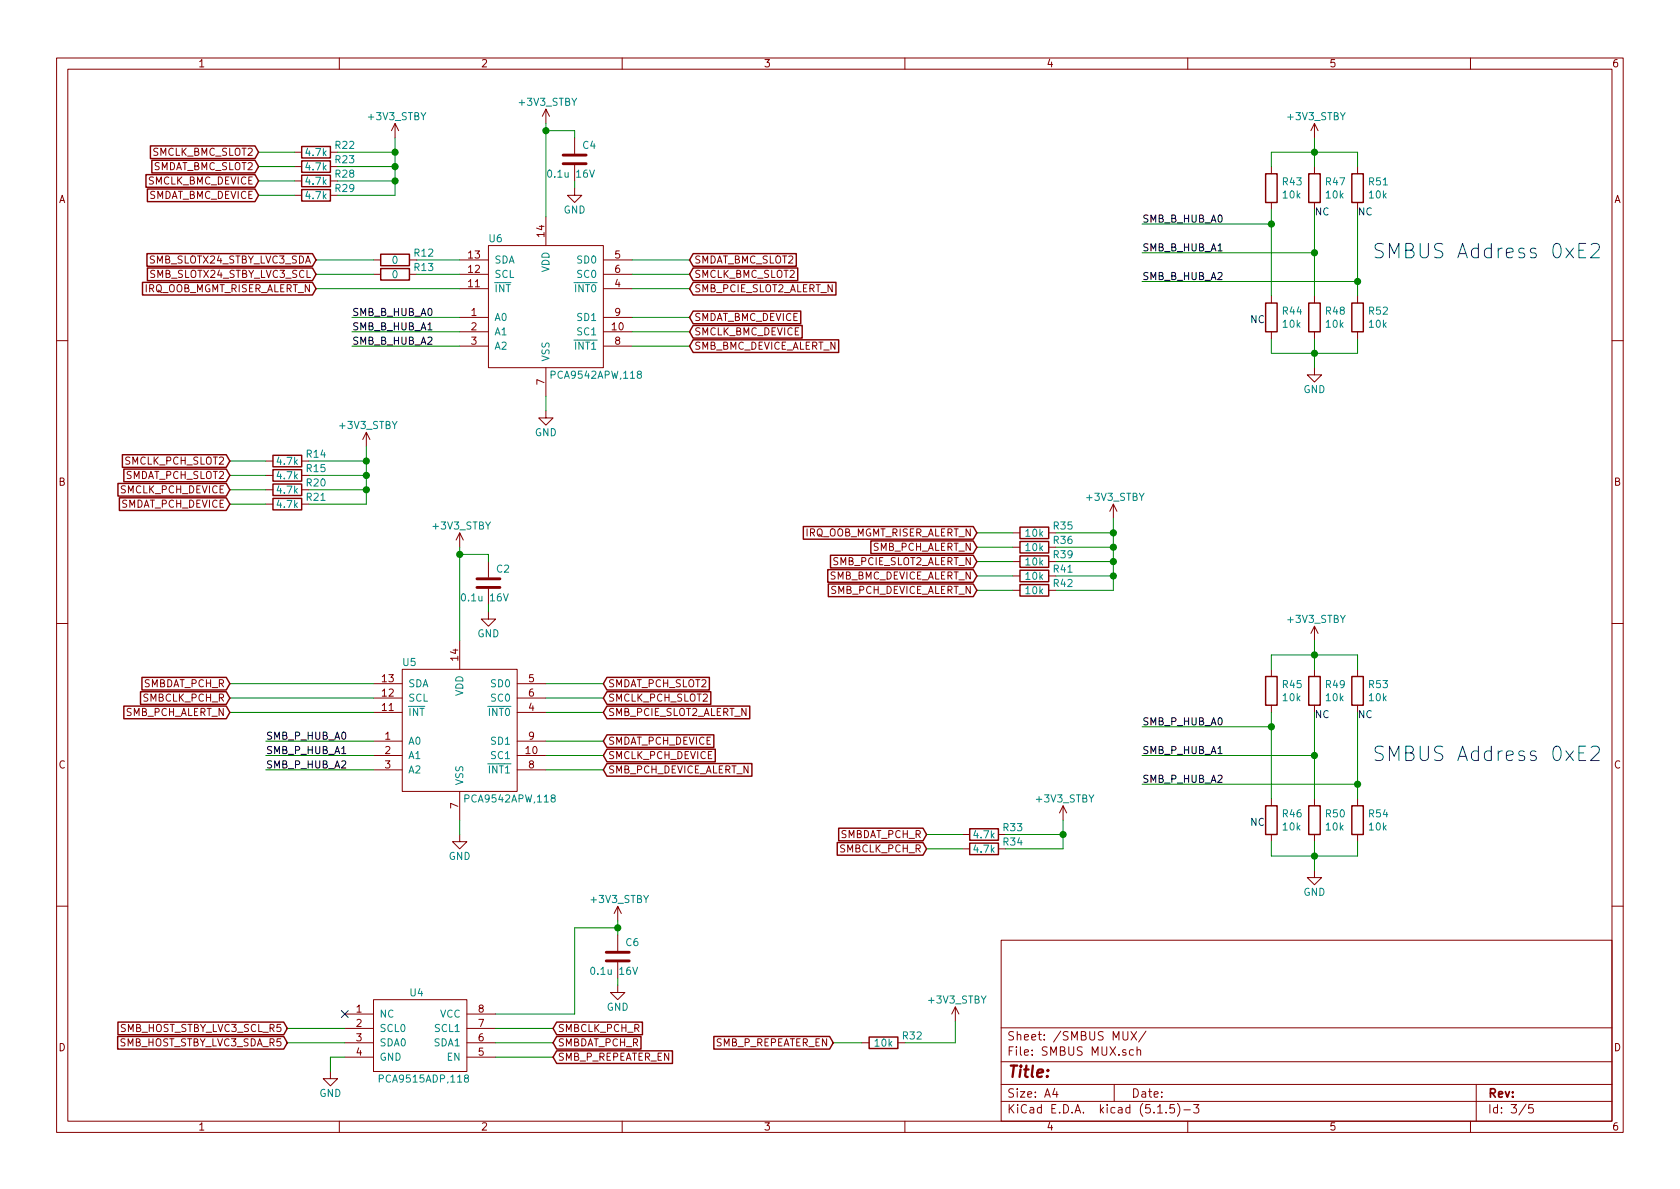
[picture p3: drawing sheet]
EESchema Schematic File Version 4
EELAYER 30 0
EELAYER END
$Descr A4 11693 8268
encoding utf-8
Sheet 3 5
Title ""
Date ""
Rev ""
Comp ""
Comment1 ""
Comment2 ""
Comment3 ""
Comment4 ""
$EndDescr
Text GLabel 6800 3700 0    50   Input ~ 0
IRQ_OOB_MGMT_RISER_ALERT_N
$Comp
L Device:R R35
U 1 1
P 7200 3700
F 0 "R35" V 7150 3900 50  0000 C CNN
F 1 "10k" V 7200 3700 50  0000 C CNN
F 2 "Resistors_SMD:R_0201" V 7130 3700 50  0001 C CNN
F 3 "~" H 7200 3700 50  0001 C CNN
	1    7200 3700
	0    1    1    0   
$EndComp
Wire Wire Line
	7050 3700 6800 3700
Wire Wire Line
	7350 3700 7750 3700
Wire Wire Line
	7750 3700 7750 3600
$Comp
L switch_leopard:+3V3_STBY #PWR0127
U 1 1
P 7750 3600
F 0 "#PWR0127" H 7750 3600 50  0001 C CNN
F 1 "+3V3_STBY" H 7550 3750 50  0000 L CNN
F 2 "" H 7750 3600 50  0001 C CNN
F 3 "" H 7750 3600 50  0001 C CNN
	1    7750 3600
	1    0    0    -1  
$EndComp
Text Label 7950 1550 0    50   ~ 0
SMB_B_HUB_A0
Text Label 7950 1750 0    50   ~ 0
SMB_B_HUB_A1
Text Label 7950 1950 0    50   ~ 0
SMB_B_HUB_A2
$Comp
L Device:R R43
U 1 1
P 8850 1300
F 0 "R43" H 8920 1346 50  0000 L CNN
F 1 "10k" H 8920 1255 50  0000 L CNN
F 2 "Resistors_SMD:R_0201" V 8780 1300 50  0001 C CNN
F 3 "~" H 8850 1300 50  0001 C CNN
	1    8850 1300
	1    0    0    -1  
$EndComp
$Comp
L Device:R R44
U 1 1
P 8850 2200
F 0 "R44" H 8920 2246 50  0000 L CNN
F 1 "10k" H 8920 2155 50  0000 L CNN
F 2 "Resistors_SMD:R_0201" V 8780 2200 50  0001 C CNN
F 3 "~" H 8850 2200 50  0001 C CNN
	1    8850 2200
	1    0    0    -1  
$EndComp
$Comp
L Device:R R47
U 1 1
P 9150 1300
F 0 "R47" H 9220 1346 50  0000 L CNN
F 1 "10k" H 9220 1255 50  0000 L CNN
F 2 "Resistors_SMD:R_0201" V 9080 1300 50  0001 C CNN
F 3 "~" H 9150 1300 50  0001 C CNN
	1    9150 1300
	1    0    0    -1  
$EndComp
$Comp
L Device:R R48
U 1 1
P 9150 2200
F 0 "R48" H 9220 2246 50  0000 L CNN
F 1 "10k" H 9220 2155 50  0000 L CNN
F 2 "Resistors_SMD:R_0201" V 9080 2200 50  0001 C CNN
F 3 "~" H 9150 2200 50  0001 C CNN
	1    9150 2200
	1    0    0    -1  
$EndComp
$Comp
L Device:R R51
U 1 1
P 9450 1300
F 0 "R51" H 9520 1346 50  0000 L CNN
F 1 "10k" H 9520 1255 50  0000 L CNN
F 2 "Resistors_SMD:R_0201" V 9380 1300 50  0001 C CNN
F 3 "~" H 9450 1300 50  0001 C CNN
	1    9450 1300
	1    0    0    -1  
$EndComp
$Comp
L Device:R R52
U 1 1
P 9450 2200
F 0 "R52" H 9520 2246 50  0000 L CNN
F 1 "10k" H 9520 2155 50  0000 L CNN
F 2 "Resistors_SMD:R_0201" V 9380 2200 50  0001 C CNN
F 3 "~" H 9450 2200 50  0001 C CNN
	1    9450 2200
	1    0    0    -1  
$EndComp
Wire Wire Line
	8850 1550 8850 1450
Wire Wire Line
	7950 1550 8850 1550
Wire Wire Line
	9150 1750 9150 1450
Wire Wire Line
	7950 1750 9150 1750
Wire Wire Line
	9450 1950 9450 1450
Wire Wire Line
	7950 1950 9450 1950
Wire Wire Line
	9450 1950 9450 2050
Connection ~ 9450 1950
Wire Wire Line
	9150 2050 9150 1750
Connection ~ 9150 1750
Wire Wire Line
	8850 2050 8850 1550
Connection ~ 8850 1550
Text Notes 8700 2250 0    50   ~ 0
NC
Text Notes 9150 1500 0    50   ~ 0
NC
Text Notes 9450 1500 0    50   ~ 0
NC
Wire Wire Line
	8850 1150 8850 1050
Wire Wire Line
	8850 1050 9150 1050
Wire Wire Line
	9150 1050 9150 1150
Wire Wire Line
	9150 1050 9450 1050
Wire Wire Line
	9450 1050 9450 1150
Connection ~ 9150 1050
Wire Wire Line
	8850 2350 8850 2450
Wire Wire Line
	8850 2450 9150 2450
Wire Wire Line
	9150 2450 9150 2350
Wire Wire Line
	9150 2450 9450 2450
Wire Wire Line
	9450 2450 9450 2350
Connection ~ 9150 2450
Wire Wire Line
	9150 2450 9150 2550
Wire Wire Line
	9150 1050 9150 950 
$Comp
L switch_leopard:+3V3_STBY #PWR0128
U 1 1
P 9150 950
F 0 "#PWR0128" H 9150 950 50  0001 C CNN
F 1 "+3V3_STBY" H 8950 1100 50  0000 L CNN
F 2 "" H 9150 950 50  0001 C CNN
F 3 "" H 9150 950 50  0001 C CNN
	1    9150 950 
	1    0    0    -1  
$EndComp
$Comp
L power:GND #PWR030
U 1 1
P 9150 2550
F 0 "#PWR030" H 9150 2300 50  0001 C CNN
F 1 "GND" H 9150 2400 50  0000 C CNN
F 2 "" H 9150 2550 50  0001 C CNN
F 3 "" H 9150 2550 50  0001 C CNN
	1    9150 2550
	1    0    0    -1  
$EndComp
Text Notes 9550 1800 0    100  ~ 0
SMBUS Address 0xE2
Text Label 7950 5050 0    50   ~ 0
SMB_P_HUB_A0
Text Label 7950 5250 0    50   ~ 0
SMB_P_HUB_A1
Text Label 7950 5450 0    50   ~ 0
SMB_P_HUB_A2
$Comp
L Device:R R45
U 1 1
P 8850 4800
F 0 "R45" H 8920 4846 50  0000 L CNN
F 1 "10k" H 8920 4755 50  0000 L CNN
F 2 "Resistors_SMD:R_0201" V 8780 4800 50  0001 C CNN
F 3 "~" H 8850 4800 50  0001 C CNN
	1    8850 4800
	1    0    0    -1  
$EndComp
$Comp
L Device:R R46
U 1 1
P 8850 5700
F 0 "R46" H 8920 5746 50  0000 L CNN
F 1 "10k" H 8920 5655 50  0000 L CNN
F 2 "Resistors_SMD:R_0201" V 8780 5700 50  0001 C CNN
F 3 "~" H 8850 5700 50  0001 C CNN
	1    8850 5700
	1    0    0    -1  
$EndComp
$Comp
L Device:R R49
U 1 1
P 9150 4800
F 0 "R49" H 9220 4846 50  0000 L CNN
F 1 "10k" H 9220 4755 50  0000 L CNN
F 2 "Resistors_SMD:R_0201" V 9080 4800 50  0001 C CNN
F 3 "~" H 9150 4800 50  0001 C CNN
	1    9150 4800
	1    0    0    -1  
$EndComp
$Comp
L Device:R R50
U 1 1
P 9150 5700
F 0 "R50" H 9220 5746 50  0000 L CNN
F 1 "10k" H 9220 5655 50  0000 L CNN
F 2 "Resistors_SMD:R_0201" V 9080 5700 50  0001 C CNN
F 3 "~" H 9150 5700 50  0001 C CNN
	1    9150 5700
	1    0    0    -1  
$EndComp
$Comp
L Device:R R53
U 1 1
P 9450 4800
F 0 "R53" H 9520 4846 50  0000 L CNN
F 1 "10k" H 9520 4755 50  0000 L CNN
F 2 "Resistors_SMD:R_0201" V 9380 4800 50  0001 C CNN
F 3 "~" H 9450 4800 50  0001 C CNN
	1    9450 4800
	1    0    0    -1  
$EndComp
$Comp
L Device:R R54
U 1 1
P 9450 5700
F 0 "R54" H 9520 5746 50  0000 L CNN
F 1 "10k" H 9520 5655 50  0000 L CNN
F 2 "Resistors_SMD:R_0201" V 9380 5700 50  0001 C CNN
F 3 "~" H 9450 5700 50  0001 C CNN
	1    9450 5700
	1    0    0    -1  
$EndComp
Wire Wire Line
	8850 5050 8850 4950
Wire Wire Line
	7950 5050 8850 5050
Wire Wire Line
	9150 5250 9150 4950
Wire Wire Line
	7950 5250 9150 5250
Wire Wire Line
	9450 5450 9450 4950
Wire Wire Line
	7950 5450 9450 5450
Wire Wire Line
	9450 5450 9450 5550
Connection ~ 9450 5450
Wire Wire Line
	9150 5550 9150 5250
Connection ~ 9150 5250
Wire Wire Line
	8850 5550 8850 5050
Connection ~ 8850 5050
Text Notes 8700 5750 0    50   ~ 0
NC
Text Notes 9150 5000 0    50   ~ 0
NC
Text Notes 9450 5000 0    50   ~ 0
NC
Wire Wire Line
	8850 4650 8850 4550
Wire Wire Line
	8850 4550 9150 4550
Wire Wire Line
	9150 4550 9150 4650
Wire Wire Line
	9150 4550 9450 4550
Wire Wire Line
	9450 4550 9450 4650
Connection ~ 9150 4550
Wire Wire Line
	8850 5850 8850 5950
Wire Wire Line
	8850 5950 9150 5950
Wire Wire Line
	9150 5950 9150 5850
Wire Wire Line
	9150 5950 9450 5950
Wire Wire Line
	9450 5950 9450 5850
Connection ~ 9150 5950
Wire Wire Line
	9150 5950 9150 6050
Wire Wire Line
	9150 4550 9150 4450
$Comp
L switch_leopard:+3V3_STBY #PWR0129
U 1 1
P 9150 4450
F 0 "#PWR0129" H 9150 4450 50  0001 C CNN
F 1 "+3V3_STBY" H 8950 4600 50  0000 L CNN
F 2 "" H 9150 4450 50  0001 C CNN
F 3 "" H 9150 4450 50  0001 C CNN
	1    9150 4450
	1    0    0    -1  
$EndComp
$Comp
L power:GND #PWR031
U 1 1
P 9150 6050
F 0 "#PWR031" H 9150 5800 50  0001 C CNN
F 1 "GND" H 9150 5900 50  0000 C CNN
F 2 "" H 9150 6050 50  0001 C CNN
F 3 "" H 9150 6050 50  0001 C CNN
	1    9150 6050
	1    0    0    -1  
$EndComp
Text Notes 9550 5300 0    100  ~ 0
SMBUS Address 0xE2
Text GLabel 6800 4000 0    50   Input ~ 0
SMB_BMC_DEVICE_ALERT_N
$Comp
L Device:R R36
U 1 1
P 7200 3800
F 0 "R36" V 7150 4000 50  0000 C CNN
F 1 "10k" V 7200 3800 50  0000 C CNN
F 2 "Resistors_SMD:R_0201" V 7130 3800 50  0001 C CNN
F 3 "~" H 7200 3800 50  0001 C CNN
	1    7200 3800
	0    1    1    0   
$EndComp
Wire Wire Line
	7050 3800 6800 3800
Wire Wire Line
	7350 3800 7750 3800
Wire Wire Line
	7750 3800 7750 3700
Connection ~ 7750 3700
Text GLabel 6800 3900 0    50   Input ~ 0
SMB_PCIE_SLOT2_ALERT_N
$Comp
L Device:R R39
U 1 1
P 7200 3900
F 0 "R39" V 7150 4100 50  0000 C CNN
F 1 "10k" V 7200 3900 50  0000 C CNN
F 2 "Resistors_SMD:R_0201" V 7130 3900 50  0001 C CNN
F 3 "~" H 7200 3900 50  0001 C CNN
	1    7200 3900
	0    1    1    0   
$EndComp
Wire Wire Line
	7050 3900 6800 3900
Wire Wire Line
	7350 3900 7750 3900
Connection ~ 7750 3800
Text GLabel 1800 1250 0    50   Input ~ 0
SMCLK_BMC_DEVICE
Text GLabel 1800 1050 0    50   Input ~ 0
SMCLK_BMC_SLOT2
$Comp
L Device:R R22
U 1 1
P 2200 1050
F 0 "R22" V 2150 1250 50  0000 C CNN
F 1 "4.7k" V 2200 1050 50  0000 C CNN
F 2 "Resistors_SMD:R_0201" V 2130 1050 50  0001 C CNN
F 3 "~" H 2200 1050 50  0001 C CNN
	1    2200 1050
	0    1    1    0   
$EndComp
Wire Wire Line
	2050 1050 1800 1050
Wire Wire Line
	2350 1050 2750 1050
Wire Wire Line
	2750 1050 2750 950 
$Comp
L switch_leopard:+3V3_STBY #PWR0130
U 1 1
P 2750 950
F 0 "#PWR0130" H 2750 950 50  0001 C CNN
F 1 "+3V3_STBY" H 2550 1100 50  0000 L CNN
F 2 "" H 2750 950 50  0001 C CNN
F 3 "" H 2750 950 50  0001 C CNN
	1    2750 950 
	1    0    0    -1  
$EndComp
Connection ~ 2750 1050
$Comp
L Device:R R28
U 1 1
P 2200 1250
F 0 "R28" V 2150 1450 50  0000 C CNN
F 1 "4.7k" V 2200 1250 50  0000 C CNN
F 2 "Resistors_SMD:R_0201" V 2130 1250 50  0001 C CNN
F 3 "~" H 2200 1250 50  0001 C CNN
	1    2200 1250
	0    1    1    0   
$EndComp
Wire Wire Line
	2050 1250 1800 1250
Wire Wire Line
	2350 1250 2750 1250
Wire Wire Line
	2750 1050 2750 1150
Text GLabel 1800 1150 0    50   Input ~ 0
SMDAT_BMC_SLOT2
Text GLabel 1800 1350 0    50   Input ~ 0
SMDAT_BMC_DEVICE
$Comp
L Device:R R29
U 1 1
P 2200 1350
F 0 "R29" V 2150 1550 50  0000 C CNN
F 1 "4.7k" V 2200 1350 50  0000 C CNN
F 2 "Resistors_SMD:R_0201" V 2130 1350 50  0001 C CNN
F 3 "~" H 2200 1350 50  0001 C CNN
	1    2200 1350
	0    1    1    0   
$EndComp
Wire Wire Line
	2050 1350 1800 1350
Wire Wire Line
	2350 1350 2750 1350
$Comp
L Device:R R23
U 1 1
P 2200 1150
F 0 "R23" V 2150 1350 50  0000 C CNN
F 1 "4.7k" V 2200 1150 50  0000 C CNN
F 2 "Resistors_SMD:R_0201" V 2130 1150 50  0001 C CNN
F 3 "~" H 2200 1150 50  0001 C CNN
	1    2200 1150
	0    1    1    0   
$EndComp
Wire Wire Line
	2050 1150 1800 1150
Wire Wire Line
	2350 1150 2750 1150
Connection ~ 2750 1150
Connection ~ 2750 1250
Wire Wire Line
	2750 1250 2750 1350
Text GLabel 1600 4750 0    50   Input ~ 0
SMBDAT_PCH_R
Text GLabel 1600 4850 0    50   Input ~ 0
SMBCLK_PCH_R
Text GLabel 1600 4950 0    50   Input ~ 0
SMB_PCH_ALERT_N
Wire Wire Line
	2600 4950 1600 4950
Text Label 1850 5150 0    50   ~ 0
SMB_P_HUB_A0
Text Label 1850 5250 0    50   ~ 0
SMB_P_HUB_A1
Text Label 1850 5350 0    50   ~ 0
SMB_P_HUB_A2
Wire Wire Line
	1850 5150 2600 5150
Wire Wire Line
	1850 5250 2600 5250
Wire Wire Line
	1850 5350 2600 5350
Text GLabel 4200 5350 2    50   Input ~ 0
SMB_PCH_DEVICE_ALERT_N
Text GLabel 4200 4950 2    50   Input ~ 0
SMB_PCIE_SLOT2_ALERT_N
Wire Wire Line
	4200 4950 3800 4950
Wire Wire Line
	4200 5350 3800 5350
Text GLabel 4200 4850 2    50   Input ~ 0
SMCLK_PCH_SLOT2
Text GLabel 4200 5250 2    50   Input ~ 0
SMCLK_PCH_DEVICE
Text GLabel 1600 3400 0    50   Input ~ 0
SMCLK_PCH_DEVICE
Text GLabel 1600 3200 0    50   Input ~ 0
SMCLK_PCH_SLOT2
$Comp
L Device:R R14
U 1 1
P 2000 3200
F 0 "R14" V 1950 3400 50  0000 C CNN
F 1 "4.7k" V 2000 3200 50  0000 C CNN
F 2 "Resistors_SMD:R_0201" V 1930 3200 50  0001 C CNN
F 3 "~" H 2000 3200 50  0001 C CNN
	1    2000 3200
	0    1    1    0   
$EndComp
Wire Wire Line
	1850 3200 1600 3200
Wire Wire Line
	2150 3200 2550 3200
Wire Wire Line
	2550 3200 2550 3100
$Comp
L switch_leopard:+3V3_STBY #PWR0132
U 1 1
P 2550 3100
F 0 "#PWR0132" H 2550 3100 50  0001 C CNN
F 1 "+3V3_STBY" H 2350 3250 50  0000 L CNN
F 2 "" H 2550 3100 50  0001 C CNN
F 3 "" H 2550 3100 50  0001 C CNN
	1    2550 3100
	1    0    0    -1  
$EndComp
Connection ~ 2550 3200
$Comp
L Device:R R20
U 1 1
P 2000 3400
F 0 "R20" V 1950 3600 50  0000 C CNN
F 1 "4.7k" V 2000 3400 50  0000 C CNN
F 2 "Resistors_SMD:R_0201" V 1930 3400 50  0001 C CNN
F 3 "~" H 2000 3400 50  0001 C CNN
	1    2000 3400
	0    1    1    0   
$EndComp
Wire Wire Line
	1850 3400 1600 3400
Wire Wire Line
	2150 3400 2550 3400
Wire Wire Line
	4200 5250 3800 5250
Wire Wire Line
	4200 4850 3800 4850
Text GLabel 4200 4750 2    50   Input ~ 0
SMDAT_PCH_SLOT2
Text GLabel 4200 5150 2    50   Input ~ 0
SMDAT_PCH_DEVICE
Wire Wire Line
	2550 3200 2550 3300
Text GLabel 1600 3300 0    50   Input ~ 0
SMDAT_PCH_SLOT2
Text GLabel 1600 3500 0    50   Input ~ 0
SMDAT_PCH_DEVICE
$Comp
L Device:R R21
U 1 1
P 2000 3500
F 0 "R21" V 1950 3700 50  0000 C CNN
F 1 "4.7k" V 2000 3500 50  0000 C CNN
F 2 "Resistors_SMD:R_0201" V 1930 3500 50  0001 C CNN
F 3 "~" H 2000 3500 50  0001 C CNN
	1    2000 3500
	0    1    1    0   
$EndComp
Wire Wire Line
	1850 3500 1600 3500
Wire Wire Line
	2150 3500 2550 3500
$Comp
L Device:R R15
U 1 1
P 2000 3300
F 0 "R15" V 1950 3500 50  0000 C CNN
F 1 "4.7k" V 2000 3300 50  0000 C CNN
F 2 "Resistors_SMD:R_0201" V 1930 3300 50  0001 C CNN
F 3 "~" H 2000 3300 50  0001 C CNN
	1    2000 3300
	0    1    1    0   
$EndComp
Wire Wire Line
	1850 3300 1600 3300
Wire Wire Line
	2150 3300 2550 3300
Connection ~ 2550 3300
Connection ~ 2550 3400
Wire Wire Line
	2550 3400 2550 3500
Wire Wire Line
	4200 4750 3800 4750
Wire Wire Line
	4200 5150 3800 5150
Text GLabel 6800 4100 0    50   Input ~ 0
SMB_PCH_DEVICE_ALERT_N
Text GLabel 6800 3800 0    50   Input ~ 0
SMB_PCH_ALERT_N
Wire Wire Line
	1600 4750 2600 4750
Wire Wire Line
	1600 4850 2600 4850
$Comp
L Device:R R41
U 1 1
P 7200 4000
F 0 "R41" V 7150 4200 50  0000 C CNN
F 1 "10k" V 7200 4000 50  0000 C CNN
F 2 "Resistors_SMD:R_0201" V 7130 4000 50  0001 C CNN
F 3 "~" H 7200 4000 50  0001 C CNN
	1    7200 4000
	0    1    1    0   
$EndComp
Wire Wire Line
	7050 4000 6800 4000
Wire Wire Line
	7350 4000 7750 4000
$Comp
L Device:R R42
U 1 1
P 7200 4100
F 0 "R42" V 7150 4300 50  0000 C CNN
F 1 "10k" V 7200 4100 50  0000 C CNN
F 2 "Resistors_SMD:R_0201" V 7130 4100 50  0001 C CNN
F 3 "~" H 7200 4100 50  0001 C CNN
	1    7200 4100
	0    1    1    0   
$EndComp
Wire Wire Line
	7050 4100 6800 4100
Wire Wire Line
	7350 4100 7750 4100
Connection ~ 7750 3900
Connection ~ 7750 4000
Wire Wire Line
	7750 4000 7750 4100
Text GLabel 2000 7150 0    50   Input ~ 0
SMB_HOST_STBY_LVC3_SCL_R5
Text GLabel 2000 7250 0    50   Input ~ 0
SMB_HOST_STBY_LVC3_SDA_R5
Wire Wire Line
	2000 7150 2400 7150
Wire Wire Line
	2000 7250 2400 7250
Wire Wire Line
	2400 7350 2300 7350
Wire Wire Line
	2300 7350 2300 7450
$Comp
L power:GND #PWR024
U 1 1
P 2300 7450
F 0 "#PWR024" H 2300 7200 50  0001 C CNN
F 1 "GND" H 2300 7300 50  0000 C CNN
F 2 "" H 2300 7450 50  0001 C CNN
F 3 "" H 2300 7450 50  0001 C CNN
	1    2300 7450
	1    0    0    -1  
$EndComp
Wire Wire Line
	3450 7050 4000 7050
Text GLabel 3850 7250 2    50   Input ~ 0
SMBDAT_PCH_R
Text GLabel 3850 7150 2    50   Input ~ 0
SMBCLK_PCH_R
Wire Wire Line
	3450 7150 3850 7150
Wire Wire Line
	3450 7250 3850 7250
Text GLabel 3850 7350 2    50   Input ~ 0
SMB_P_REPEATER_EN
Wire Wire Line
	3850 7350 3450 7350
Text GLabel 5800 7250 0    50   Input ~ 0
SMB_P_REPEATER_EN
$Comp
L Device:R R32
U 1 1
P 6150 7250
F 0 "R32" V 6100 7450 50  0000 C CNN
F 1 "10k" V 6150 7250 50  0000 C CNN
F 2 "Resistors_SMD:R_0201" V 6080 7250 50  0001 C CNN
F 3 "~" H 6150 7250 50  0001 C CNN
	1    6150 7250
	0    1    1    0   
$EndComp
Wire Wire Line
	6000 7250 5800 7250
Wire Wire Line
	6300 7250 6650 7250
Wire Wire Line
	6650 7250 6650 7100
$Comp
L Device:C C6
U 1 1
P 4300 6650
F 0 "C6" H 4350 6750 50  0000 L CNN
F 1 "0.1u 16V" H 4100 6550 50  0000 L CNN
F 2 "Capacitors_SMD:C_0402" H 4338 6500 50  0001 C CNN
F 3 "~" H 4300 6650 50  0001 C CNN
	1    4300 6650
	1    0    0    -1  
$EndComp
Wire Wire Line
	4300 6800 4300 6850
$Comp
L power:GND #PWR029
U 1 1
P 4300 6850
F 0 "#PWR029" H 4300 6600 50  0001 C CNN
F 1 "GND" H 4300 6700 50  0000 C CNN
F 2 "" H 4300 6850 50  0001 C CNN
F 3 "" H 4300 6850 50  0001 C CNN
	1    4300 6850
	1    0    0    -1  
$EndComp
Wire Wire Line
	4300 6450 4300 6500
NoConn ~ 2400 7050
Wire Wire Line
	4000 6450 4300 6450
Wire Wire Line
	4000 6450 4000 7050
Wire Wire Line
	4300 6450 4300 6400
Connection ~ 4300 6450
Text GLabel 6450 5800 0    50   Input ~ 0
SMBDAT_PCH_R
Text GLabel 6450 5900 0    50   Input ~ 0
SMBCLK_PCH_R
$Comp
L Device:R R33
U 1 1
P 6850 5800
F 0 "R33" V 6800 6000 50  0000 C CNN
F 1 "4.7k" V 6850 5800 50  0000 C CNN
F 2 "Resistors_SMD:R_0201" V 6780 5800 50  0001 C CNN
F 3 "~" H 6850 5800 50  0001 C CNN
	1    6850 5800
	0    1    1    0   
$EndComp
Wire Wire Line
	6700 5800 6450 5800
Wire Wire Line
	7000 5800 7400 5800
$Comp
L Device:R R34
U 1 1
P 6850 5900
F 0 "R34" V 6800 6100 50  0000 C CNN
F 1 "4.7k" V 6850 5900 50  0000 C CNN
F 2 "Resistors_SMD:R_0201" V 6780 5900 50  0001 C CNN
F 3 "~" H 6850 5900 50  0001 C CNN
	1    6850 5900
	0    1    1    0   
$EndComp
Wire Wire Line
	6700 5900 6450 5900
Wire Wire Line
	7000 5900 7400 5900
Wire Wire Line
	7400 5900 7400 5800
Connection ~ 7400 5800
Wire Wire Line
	7400 5800 7400 5700
$Comp
L switch_leopard:+3V3_STBY #PWR0134
U 1 1
P 6650 7100
F 0 "#PWR0134" H 6650 7100 50  0001 C CNN
F 1 "+3V3_STBY" H 6450 7250 50  0000 L CNN
F 2 "" H 6650 7100 50  0001 C CNN
F 3 "" H 6650 7100 50  0001 C CNN
	1    6650 7100
	1    0    0    -1  
$EndComp
$Comp
L switch_leopard:+3V3_STBY #PWR0135
U 1 1
P 7400 5700
F 0 "#PWR0135" H 7400 5700 50  0001 C CNN
F 1 "+3V3_STBY" H 7200 5850 50  0000 L CNN
F 2 "" H 7400 5700 50  0001 C CNN
F 3 "" H 7400 5700 50  0001 C CNN
	1    7400 5700
	1    0    0    -1  
$EndComp
$Comp
L switch_leopard:+3V3_STBY #PWR0136
U 1 1
P 4300 6400
F 0 "#PWR0136" H 4300 6400 50  0001 C CNN
F 1 "+3V3_STBY" H 4100 6550 50  0000 L CNN
F 2 "" H 4300 6400 50  0001 C CNN
F 3 "" H 4300 6400 50  0001 C CNN
	1    4300 6400
	1    0    0    -1  
$EndComp
Wire Wire Line
	7750 3900 7750 4000
Wire Wire Line
	2750 1150 2750 1250
Wire Wire Line
	7750 3800 7750 3900
Wire Wire Line
	2550 3300 2550 3400
$Comp
L switch_leopard:PCA9542APW,118 U6
U 1 1
P 3800 2050
F 0 "U6" H 3450 2450 50  0000 C CNN
F 1 "PCA9542APW,118" H 4150 1500 50  0000 C CNN
F 2 "Housings_SSOP:TSSOP-14_4.4x5mm_Pitch0.65mm" H 3800 2050 50  0001 C CNN
F 3 "" H 3800 2050 50  0001 C CNN
	1    3800 2050
	1    0    0    -1  
$EndComp
Wire Wire Line
	3800 2750 3800 2850
$Comp
L power:GND #PWR0131
U 1 1
P 3800 2850
F 0 "#PWR0131" H 3800 2600 50  0001 C CNN
F 1 "GND" H 3800 2700 50  0000 C CNN
F 2 "" H 3800 2850 50  0001 C CNN
F 3 "" H 3800 2850 50  0001 C CNN
	1    3800 2850
	1    0    0    -1  
$EndComp
Text GLabel 4800 2000 2    50   Input ~ 0
SMB_PCIE_SLOT2_ALERT_N
Wire Wire Line
	4800 2000 4400 2000
Text GLabel 4800 1900 2    50   Input ~ 0
SMCLK_BMC_SLOT2
Wire Wire Line
	4800 1900 4400 1900
Text GLabel 4800 1800 2    50   Input ~ 0
SMDAT_BMC_SLOT2
Wire Wire Line
	4800 1800 4400 1800
Text GLabel 4800 2400 2    50   Input ~ 0
SMB_BMC_DEVICE_ALERT_N
Wire Wire Line
	4800 2400 4400 2400
Text GLabel 4800 2300 2    50   Input ~ 0
SMCLK_BMC_DEVICE
Wire Wire Line
	4800 2300 4400 2300
Text GLabel 4800 2200 2    50   Input ~ 0
SMDAT_BMC_DEVICE
Wire Wire Line
	4800 2200 4400 2200
Text GLabel 2200 1800 0    50   Input ~ 0
SMB_SLOTX24_STBY_LVC3_SDA
Text GLabel 2200 1900 0    50   Input ~ 0
SMB_SLOTX24_STBY_LVC3_SCL
$Comp
L Device:R R12
U 1 1
P 2750 1800
F 0 "R12" V 2700 2000 50  0000 C CNN
F 1 "0" V 2750 1800 50  0000 C CNN
F 2 "Resistors_SMD:R_0201" V 2680 1800 50  0001 C CNN
F 3 "~" H 2750 1800 50  0001 C CNN
	1    2750 1800
	0    1    1    0   
$EndComp
$Comp
L Device:R R13
U 1 1
P 2750 1900
F 0 "R13" V 2700 2100 50  0000 C CNN
F 1 "0" V 2750 1900 50  0000 C CNN
F 2 "Resistors_SMD:R_0201" V 2680 1900 50  0001 C CNN
F 3 "~" H 2750 1900 50  0001 C CNN
	1    2750 1900
	0    1    1    0   
$EndComp
Wire Wire Line
	2900 1800 3200 1800
Wire Wire Line
	2900 1900 3200 1900
Wire Wire Line
	2600 1800 2200 1800
Wire Wire Line
	2600 1900 2200 1900
Text GLabel 2200 2000 0    50   Input ~ 0
IRQ_OOB_MGMT_RISER_ALERT_N
Wire Wire Line
	3200 2000 2200 2000
Text Label 2450 2200 0    50   ~ 0
SMB_B_HUB_A0
Text Label 2450 2300 0    50   ~ 0
SMB_B_HUB_A1
Text Label 2450 2400 0    50   ~ 0
SMB_B_HUB_A2
Wire Wire Line
	2450 2200 3200 2200
Wire Wire Line
	2450 2300 3200 2300
Wire Wire Line
	2450 2400 3200 2400
Wire Wire Line
	3800 1500 3800 900 
$Comp
L switch_leopard:+3V3_STBY #PWR0133
U 1 1
P 3800 850
F 0 "#PWR0133" H 3800 850 50  0001 C CNN
F 1 "+3V3_STBY" H 3600 1000 50  0000 L CNN
F 2 "" H 3800 850 50  0001 C CNN
F 3 "" H 3800 850 50  0001 C CNN
	1    3800 850 
	1    0    0    -1  
$EndComp
$Comp
L Device:C C4
U 1 1
P 4000 1100
F 0 "C4" H 4050 1200 50  0000 L CNN
F 1 "0.1u 16V" H 3800 1000 50  0000 L CNN
F 2 "Capacitors_SMD:C_0402" H 4038 950 50  0001 C CNN
F 3 "~" H 4000 1100 50  0001 C CNN
	1    4000 1100
	1    0    0    -1  
$EndComp
Wire Wire Line
	3800 900  4000 900 
Wire Wire Line
	4000 900  4000 950 
Connection ~ 3800 900 
Wire Wire Line
	3800 900  3800 850 
Wire Wire Line
	4000 1250 4000 1300
$Comp
L power:GND #PWR0144
U 1 1
P 4000 1300
F 0 "#PWR0144" H 4000 1050 50  0001 C CNN
F 1 "GND" H 4000 1150 50  0000 C CNN
F 2 "" H 4000 1300 50  0001 C CNN
F 3 "" H 4000 1300 50  0001 C CNN
	1    4000 1300
	1    0    0    -1  
$EndComp
$Comp
L switch_leopard:PCA9542APW,118 U5
U 1 1
P 3200 5000
F 0 "U5" H 2850 5400 50  0000 C CNN
F 1 "PCA9542APW,118" H 3550 4450 50  0000 C CNN
F 2 "Housings_SSOP:TSSOP-14_4.4x5mm_Pitch0.65mm" H 3200 5000 50  0001 C CNN
F 3 "" H 3200 5000 50  0001 C CNN
	1    3200 5000
	1    0    0    -1  
$EndComp
Wire Wire Line
	3200 5700 3200 5800
$Comp
L power:GND #PWR0145
U 1 1
P 3200 5800
F 0 "#PWR0145" H 3200 5550 50  0001 C CNN
F 1 "GND" H 3200 5650 50  0000 C CNN
F 2 "" H 3200 5800 50  0001 C CNN
F 3 "" H 3200 5800 50  0001 C CNN
	1    3200 5800
	1    0    0    -1  
$EndComp
Wire Wire Line
	3200 4450 3200 3850
$Comp
L switch_leopard:+3V3_STBY #PWR0146
U 1 1
P 3200 3800
F 0 "#PWR0146" H 3200 3800 50  0001 C CNN
F 1 "+3V3_STBY" H 3000 3950 50  0000 L CNN
F 2 "" H 3200 3800 50  0001 C CNN
F 3 "" H 3200 3800 50  0001 C CNN
	1    3200 3800
	1    0    0    -1  
$EndComp
$Comp
L Device:C C2
U 1 1
P 3400 4050
F 0 "C2" H 3450 4150 50  0000 L CNN
F 1 "0.1u 16V" H 3200 3950 50  0000 L CNN
F 2 "Capacitors_SMD:C_0402" H 3438 3900 50  0001 C CNN
F 3 "~" H 3400 4050 50  0001 C CNN
	1    3400 4050
	1    0    0    -1  
$EndComp
Wire Wire Line
	3200 3850 3400 3850
Wire Wire Line
	3400 3850 3400 3900
Connection ~ 3200 3850
Wire Wire Line
	3200 3850 3200 3800
Wire Wire Line
	3400 4200 3400 4250
$Comp
L power:GND #PWR0147
U 1 1
P 3400 4250
F 0 "#PWR0147" H 3400 4000 50  0001 C CNN
F 1 "GND" H 3400 4100 50  0000 C CNN
F 2 "" H 3400 4250 50  0001 C CNN
F 3 "" H 3400 4250 50  0001 C CNN
	1    3400 4250
	1    0    0    -1  
$EndComp
$Comp
L switch_leopard:PCA9515ADP,118 U4
U 1 1
P 2950 7200
F 0 "U4" H 2900 7500 50  0000 C CNN
F 1 "PCA9515ADP,118" H 2950 6900 50  0000 C CNN
F 2 "Housings_SSOP:TSSOP-8_3x3mm_Pitch0.65mm" H 2950 7500 50  0001 C CNN
F 3 "" H 2950 7500 50  0001 C CNN
	1    2950 7200
	1    0    0    -1  
$EndComp
$EndSCHEMATC
